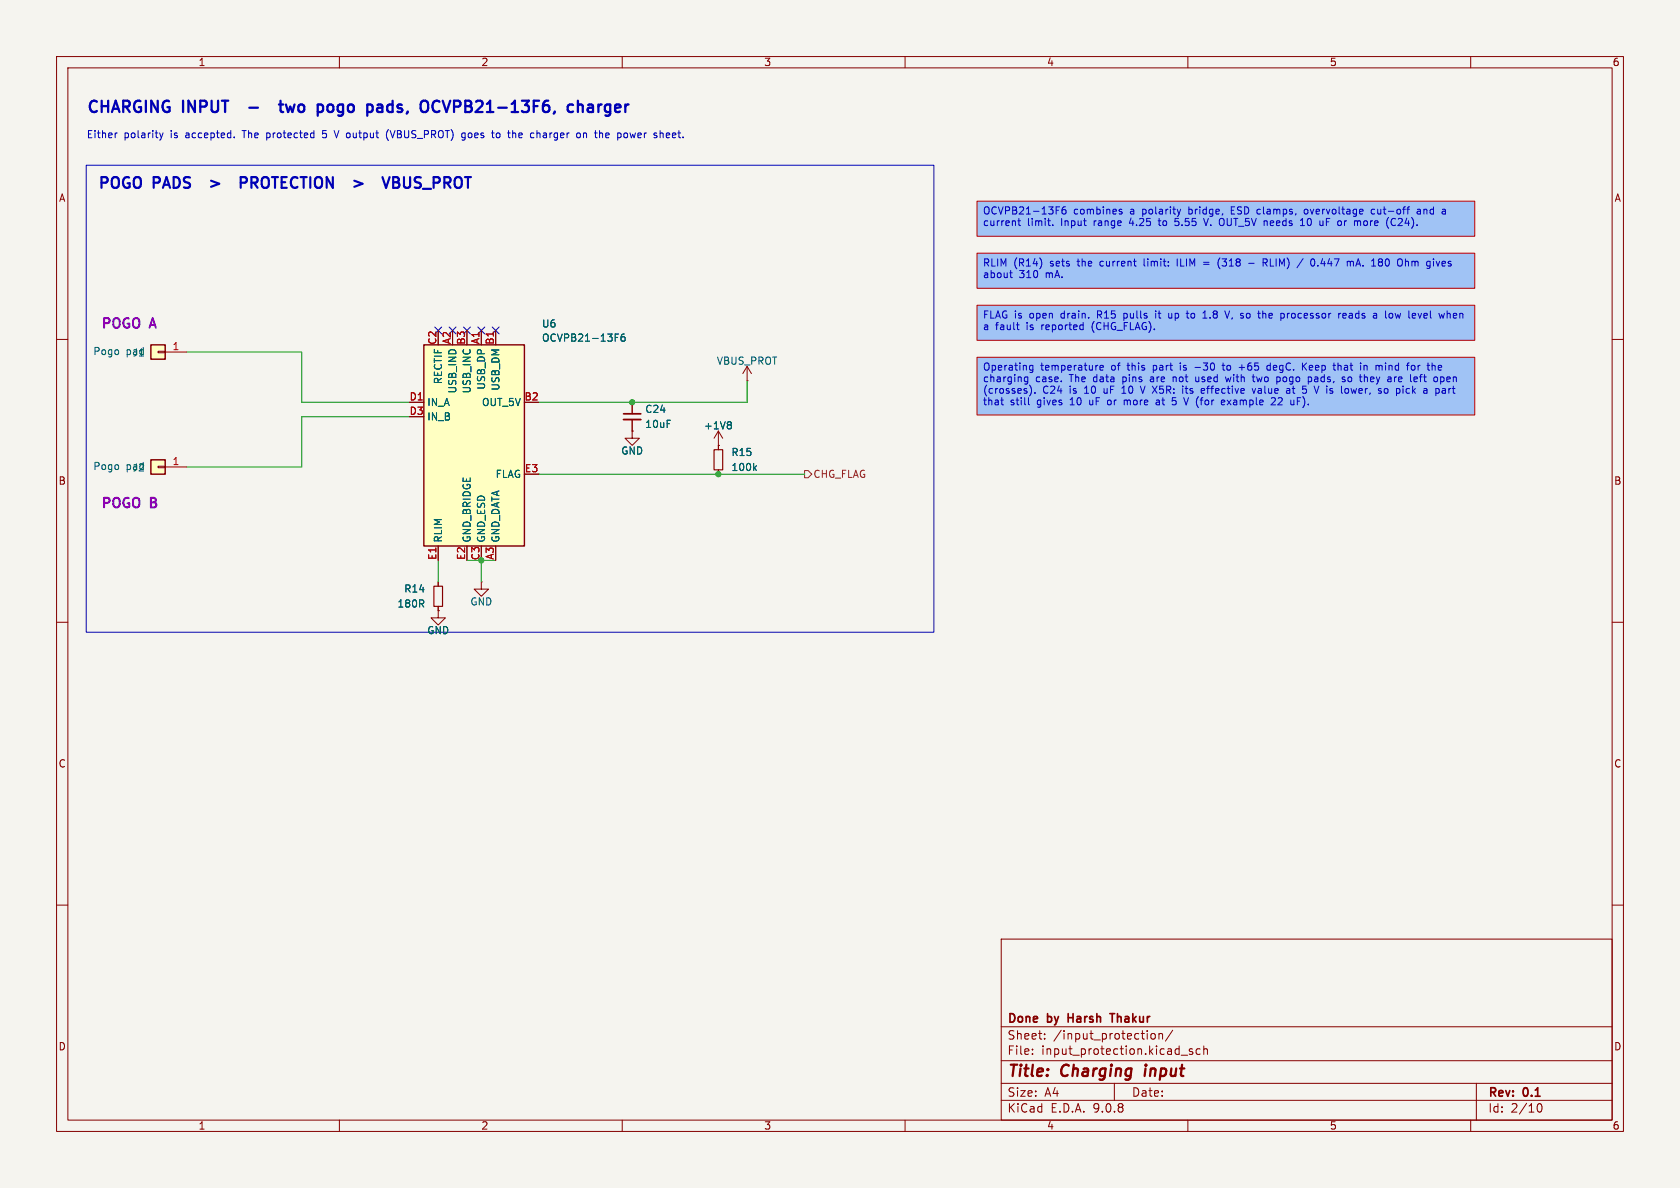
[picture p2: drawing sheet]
(kicad_sch
 (version 20250114)
 (generator "eeschema")
 (generator_version "9.0")
 (paper "A4")
 (title_block (title "Charging input") (rev "0.1") (company "Done by Harsh Thakur"))
 (lib_symbols
  (symbol "Connector_Generic:Conn_01x01"
  (pin_names
   (offset 1.016) (hide yes))
  (exclude_from_sim no)
  (in_bom yes)
  (on_board yes)
  (property "Reference" "J" (at 0 2.54 0) (effects (font (size 1.27 1.27))))
  (property "Value" "Conn_01x01" (at 0 -2.54 0) (effects (font (size 1.27 1.27))))
  (property "Footprint" "" (at 0 0 0) (effects (font (size 1.27 1.27)) (hide yes)))
  (property "Datasheet" "~" (at 0 0 0) (effects (font (size 1.27 1.27)) (hide yes)))
  (property "Description" "Generic connector, single row, 01x01, script generated (kicad-library-utils/schlib/autogen/connector/)" (at 0 0 0) (effects (font (size 1.27 1.27)) (hide yes)))
  (symbol "Conn_01x01_1_1"
   (rectangle (start -1.27 1.27) (end 1.27 -1.27) (stroke (width 0.254) (type default)) (fill (type background)))
   (rectangle (start -1.27 0.127) (end 0 -0.127) (stroke (width 0.1524) (type default)) (fill (type none)))
   (pin passive line (at -5.08 0 0) (length 3.81) (name "Pin_1" (effects (font (size 1.27 1.27)))) (number "1" (effects (font (size 1.27 1.27))))))
  (embedded_fonts no))
  (symbol "Device:C_Small"
  (pin_numbers (hide yes))
  (pin_names
   (offset 0.254) (hide yes))
  (exclude_from_sim no)
  (in_bom yes)
  (on_board yes)
  (property "Reference" "C" (at 0.254 1.778 0) (effects (font (size 1.27 1.27)) (justify left)))
  (property "Value" "C_Small" (at 0.254 -2.032 0) (effects (font (size 1.27 1.27)) (justify left)))
  (property "Footprint" "" (at 0 0 0) (effects (font (size 1.27 1.27)) (hide yes)))
  (property "Datasheet" "~" (at 0 0 0) (effects (font (size 1.27 1.27)) (hide yes)))
  (property "Description" "Unpolarized capacitor, small symbol" (at 0 0 0) (effects (font (size 1.27 1.27)) (hide yes)))
  (symbol "C_Small_0_1"
   (polyline (pts (xy -1.524 0.508) (xy 1.524 0.508)) (stroke (width 0.3048) (type default)) (fill (type none)))
   (polyline (pts (xy -1.524 -0.508) (xy 1.524 -0.508)) (stroke (width 0.3302) (type default)) (fill (type none))))
  (symbol "C_Small_1_1"
   (pin passive line (at 0 2.54 270) (length 2.032) (name "~" (effects (font (size 1.27 1.27)))) (number "1" (effects (font (size 1.27 1.27)))))
   (pin passive line (at 0 -2.54 90) (length 2.032) (name "~" (effects (font (size 1.27 1.27)))) (number "2" (effects (font (size 1.27 1.27))))))
  (embedded_fonts no))
  (symbol "Device:R_Small"
  (pin_numbers (hide yes))
  (pin_names
   (offset 0.254) (hide yes))
  (exclude_from_sim no)
  (in_bom yes)
  (on_board yes)
  (property "Reference" "R" (at 0 0 90) (effects (font (size 1.016 1.016))))
  (property "Value" "R_Small" (at 1.778 0 90) (effects (font (size 1.27 1.27))))
  (property "Footprint" "" (at 0 0 0) (effects (font (size 1.27 1.27)) (hide yes)))
  (property "Datasheet" "~" (at 0 0 0) (effects (font (size 1.27 1.27)) (hide yes)))
  (property "Description" "Resistor, small symbol" (at 0 0 0) (effects (font (size 1.27 1.27)) (hide yes)))
  (symbol "R_Small_0_1"
   (rectangle (start -0.762 1.778) (end 0.762 -1.778) (stroke (width 0.2032) (type default)) (fill (type none))))
  (symbol "R_Small_1_1"
   (pin passive line (at 0 2.54 270) (length 0.762) (name "~" (effects (font (size 1.27 1.27)))) (number "1" (effects (font (size 1.27 1.27)))))
   (pin passive line (at 0 -2.54 90) (length 0.762) (name "~" (effects (font (size 1.27 1.27)))) (number "2" (effects (font (size 1.27 1.27))))))
  (embedded_fonts no))
  (symbol "power:+1V8"
  (power)
  (pin_numbers (hide yes))
  (pin_names
   (offset 0) (hide yes))
  (exclude_from_sim no)
  (in_bom yes)
  (on_board yes)
  (property "Reference" "#PWR" (at 0 -3.81 0) (effects (font (size 1.27 1.27)) (hide yes)))
  (property "Value" "+1V8" (at 0 3.556 0) (effects (font (size 1.27 1.27))))
  (property "Footprint" "" (at 0 0 0) (effects (font (size 1.27 1.27)) (hide yes)))
  (property "Datasheet" "" (at 0 0 0) (effects (font (size 1.27 1.27)) (hide yes)))
  (property "Description" "Power symbol creates a global label with name \"+1V8\"" (at 0 0 0) (effects (font (size 1.27 1.27)) (hide yes)))
  (symbol "+1V8_0_1"
   (polyline (pts (xy -0.762 1.27) (xy 0 2.54)) (stroke (width 0) (type default)) (fill (type none)))
   (polyline (pts (xy 0 2.54) (xy 0.762 1.27)) (stroke (width 0) (type default)) (fill (type none)))
   (polyline (pts (xy 0 0) (xy 0 2.54)) (stroke (width 0) (type default)) (fill (type none))))
  (symbol "+1V8_1_1"
   (pin power_in line (at 0 0 90) (length 0) (name "~" (effects (font (size 1.27 1.27)))) (number "1" (effects (font (size 1.27 1.27))))))
  (embedded_fonts no))
  (symbol "power:+3V3"
  (power)
  (pin_numbers (hide yes))
  (pin_names
   (offset 0) (hide yes))
  (exclude_from_sim no)
  (in_bom yes)
  (on_board yes)
  (property "Reference" "#PWR" (at 0 -3.81 0) (effects (font (size 1.27 1.27)) (hide yes)))
  (property "Value" "+3V3" (at 0 3.556 0) (effects (font (size 1.27 1.27))))
  (property "Footprint" "" (at 0 0 0) (effects (font (size 1.27 1.27)) (hide yes)))
  (property "Datasheet" "" (at 0 0 0) (effects (font (size 1.27 1.27)) (hide yes)))
  (property "Description" "Power symbol creates a global label with name \"+3V3\"" (at 0 0 0) (effects (font (size 1.27 1.27)) (hide yes)))
  (symbol "+3V3_0_1"
   (polyline (pts (xy -0.762 1.27) (xy 0 2.54)) (stroke (width 0) (type default)) (fill (type none)))
   (polyline (pts (xy 0 2.54) (xy 0.762 1.27)) (stroke (width 0) (type default)) (fill (type none)))
   (polyline (pts (xy 0 0) (xy 0 2.54)) (stroke (width 0) (type default)) (fill (type none))))
  (symbol "+3V3_1_1"
   (pin power_in line (at 0 0 90) (length 0) (name "~" (effects (font (size 1.27 1.27)))) (number "1" (effects (font (size 1.27 1.27))))))
  (embedded_fonts no))
  (symbol "power:GND"
  (power)
  (pin_numbers (hide yes))
  (pin_names
   (offset 0) (hide yes))
  (exclude_from_sim no)
  (in_bom yes)
  (on_board yes)
  (property "Reference" "#PWR" (at 0 -6.35 0) (effects (font (size 1.27 1.27)) (hide yes)))
  (property "Value" "GND" (at 0 -3.81 0) (effects (font (size 1.27 1.27))))
  (property "Footprint" "" (at 0 0 0) (effects (font (size 1.27 1.27)) (hide yes)))
  (property "Datasheet" "" (at 0 0 0) (effects (font (size 1.27 1.27)) (hide yes)))
  (property "Description" "Power symbol creates a global label with name \"GND\" , ground" (at 0 0 0) (effects (font (size 1.27 1.27)) (hide yes)))
  (symbol "GND_0_1"
   (polyline (pts (xy 0 0) (xy 0 -1.27) (xy 1.27 -1.27) (xy 0 -2.54) (xy -1.27 -1.27) (xy 0 -1.27)) (stroke (width 0) (type default)) (fill (type none))))
  (symbol "GND_1_1"
   (pin power_in line (at 0 0 270) (length 0) (name "~" (effects (font (size 1.27 1.27)))) (number "1" (effects (font (size 1.27 1.27))))))
  (embedded_fonts no))
  (symbol "smartwatch:OCVPB21-13F6"
  (exclude_from_sim no)
  (in_bom yes)
  (on_board yes)
  (property "Reference" "U" (at 0 0 0) (effects (font (size 1.27 1.27))))
  (property "Value" "OCVPB21-13F6" (at 0 -2.54 0) (effects (font (size 1.27 1.27))))
  (property "Footprint" "smartwatch:OCVPB21-13F6_WLCSP-13_P0.4mm" (at 0 0 0) (effects (font (size 1.27 1.27)) (hide yes)))
  (property "Datasheet" "hardware/datasheets/OCVPB21-13F6.pdf" (at 0 0 0) (effects (font (size 1.27 1.27)) (hide yes)))
  (property "Description" "ST OCVPB21-13F6 ESD, overvoltage and overcurrent protection with bridge, WLCSP-13." (at 0 0 0) (effects (font (size 1.27 1.27)) (hide yes)))
  (symbol "OCVPB21-13F6_1_1"
   (rectangle (start -8.89 17.78) (end 8.89 -17.78) (stroke (width 0.254) (type default)) (fill (type background)))
   (pin passive line (at -11.43 7.62 0) (length 2.54) (name "IN_A" (effects (font (size 1.27 1.27)))) (number "D1" (effects (font (size 1.27 1.27)))))
   (pin passive line (at -11.43 5.08 0) (length 2.54) (name "IN_B" (effects (font (size 1.27 1.27)))) (number "D3" (effects (font (size 1.27 1.27)))))
   (pin power_out line (at 11.43 7.62 180) (length 2.54) (name "OUT_5V" (effects (font (size 1.27 1.27)))) (number "B2" (effects (font (size 1.27 1.27)))))
   (pin open_collector line (at 11.43 -5.08 180) (length 2.54) (name "FLAG" (effects (font (size 1.27 1.27)))) (number "E3" (effects (font (size 1.27 1.27)))))
   (pin passive line (at -6.35 20.32 270) (length 2.54) (name "RECTIF" (effects (font (size 1.27 1.27)))) (number "C2" (effects (font (size 1.27 1.27)))))
   (pin passive line (at -3.81 20.32 270) (length 2.54) (name "USB_IND" (effects (font (size 1.27 1.27)))) (number "A2" (effects (font (size 1.27 1.27)))))
   (pin passive line (at -1.27 20.32 270) (length 2.54) (name "USB_INC" (effects (font (size 1.27 1.27)))) (number "B3" (effects (font (size 1.27 1.27)))))
   (pin passive line (at 1.27 20.32 270) (length 2.54) (name "USB_DP" (effects (font (size 1.27 1.27)))) (number "A1" (effects (font (size 1.27 1.27)))))
   (pin passive line (at 3.81 20.32 270) (length 2.54) (name "USB_DM" (effects (font (size 1.27 1.27)))) (number "B1" (effects (font (size 1.27 1.27)))))
   (pin passive line (at -6.35 -20.32 90) (length 2.54) (name "RLIM" (effects (font (size 1.27 1.27)))) (number "E1" (effects (font (size 1.27 1.27)))))
   (pin power_in line (at -1.27 -20.32 90) (length 2.54) (name "GND_BRIDGE" (effects (font (size 1.27 1.27)))) (number "E2" (effects (font (size 1.27 1.27)))))
   (pin power_in line (at 1.27 -20.32 90) (length 2.54) (name "GND_ESD" (effects (font (size 1.27 1.27)))) (number "C3" (effects (font (size 1.27 1.27)))))
   (pin power_in line (at 3.81 -20.32 90) (length 2.54) (name "GND_DATA" (effects (font (size 1.27 1.27)))) (number "A3" (effects (font (size 1.27 1.27))))))
  (embedded_fonts no)))
 (text "CHARGING INPUT  -  two pogo pads, OCVPB21-13F6, charger" (exclude_from_sim no) (at 15.24 20.32 0) (effects (font (size 2.0 2.0) bold (color 0 0 180 1)) (justify left bottom)))
 (text "Either polarity is accepted. The protected 5 V output (VBUS_PROT) goes to the charger on the power sheet." (exclude_from_sim no) (at 15.24 24.765 0) (effects (font (size 1.27 1.27) (color 0 0 180 1)) (justify left bottom)))
 (rectangle (start 15.24 29.21) (end 165.1 111.76) (stroke (width 0.1524) (type solid) (color 0 0 180 1)) (fill (type none)))
 (text "POGO PADS  >  PROTECTION  >  VBUS_PROT" (exclude_from_sim no) (at 17.24 33.71 0) (effects (font (size 1.9 1.9) bold (color 0 0 180 1)) (justify left bottom)))
 (symbol (lib_id "smartwatch:OCVPB21-13F6") (at 83.82 78.74 0) (unit 1) (exclude_from_sim no) (in_bom yes) (on_board yes) (dnp no)
  (property "Reference" "U6" (at 95.71 57.96 0) (effects (font (size 1.27 1.27)) (justify left bottom)))
  (property "Value" "OCVPB21-13F6" (at 95.71 60.46 0) (effects (font (size 1.27 1.27)) (justify left bottom)))
  (property "Footprint" "smartwatch:OCVPB21-13F6_WLCSP-13_P0.4mm" (at 83.82 78.74 0) (effects (font (size 1.27 1.27)) (hide yes)))
  (property "Datasheet" "hardware/datasheets/OCVPB21-13F6.pdf" (at 83.82 78.74 0) (effects (font (size 1.27 1.27)) (hide yes)))
  (pin "A1")
  (pin "A2")
  (pin "A3")
  (pin "B1")
  (pin "B2")
  (pin "B3")
  (pin "C2")
  (pin "C3")
  (pin "D1")
  (pin "D3")
  (pin "E1")
  (pin "E2")
  (pin "E3"))
 (symbol (lib_id "Connector_Generic:Conn_01x01") (at 27.94 62.23 180) (unit 1) (exclude_from_sim no) (in_bom yes) (on_board yes) (dnp no)
  (property "Reference" "J1" (at 25.74 61.63 0) (effects (font (size 1.27 1.27)) (justify left bottom)))
  (property "Value" "Pogo pad" (at 25.74 62.83 0) (effects (font (size 1.27 1.27)) (justify left top)))
  (property "Footprint" "smartwatch:Pogo_Pad_D2.6mm" (at 27.94 62.23 0) (effects (font (size 1.27 1.27)) (hide yes)))
  (property "Datasheet" "~" (at 27.94 62.23 0) (effects (font (size 1.27 1.27)) (hide yes)))
  (property "Source" "research/power-battery/POGO_CHARGING.md" (at 27.94 62.23 0) (effects (font (size 1.27 1.27)) (hide yes)))
  (pin "1"))
 (symbol (lib_id "Connector_Generic:Conn_01x01") (at 27.94 82.55 180) (unit 1) (exclude_from_sim no) (in_bom yes) (on_board yes) (dnp no)
  (property "Reference" "J2" (at 25.74 81.95 0) (effects (font (size 1.27 1.27)) (justify left bottom)))
  (property "Value" "Pogo pad" (at 25.74 83.15 0) (effects (font (size 1.27 1.27)) (justify left top)))
  (property "Footprint" "smartwatch:Pogo_Pad_D2.6mm" (at 27.94 82.55 0) (effects (font (size 1.27 1.27)) (hide yes)))
  (property "Datasheet" "~" (at 27.94 82.55 0) (effects (font (size 1.27 1.27)) (hide yes)))
  (property "Source" "research/power-battery/POGO_CHARGING.md" (at 27.94 82.55 0) (effects (font (size 1.27 1.27)) (hide yes)))
  (pin "1"))
 (text "POGO A" (exclude_from_sim no) (at 17.78 58.42 0) (effects (font (size 1.7 1.7) bold (color 140 0 190 1)) (justify left bottom)))
 (text "POGO B" (exclude_from_sim no) (at 17.78 90.17 0) (effects (font (size 1.7 1.7) bold (color 140 0 190 1)) (justify left bottom)))
 (symbol (lib_id "Device:C_Small") (at 111.76 73.66 0) (unit 1) (exclude_from_sim no) (in_bom yes) (on_board yes) (dnp no)
  (property "Reference" "C24" (at 113.96 73.06 0) (effects (font (size 1.27 1.27)) (justify left bottom)))
  (property "Value" "10uF" (at 113.96 74.26 0) (effects (font (size 1.27 1.27)) (justify left top)))
  (property "Footprint" "Capacitor_SMD:C_0603_1608Metric" (at 111.76 73.66 0) (effects (font (size 1.27 1.27)) (hide yes)))
  (property "Datasheet" "~" (at 111.76 73.66 0) (effects (font (size 1.27 1.27)) (hide yes)))
  (property "Spec" "10V low ESR, >= 10 uF" (at 111.76 73.66 0) (effects (font (size 1.27 1.27)) (hide yes)))
  (property "Source" "OCVPB21-13F6 DS13107 Rev 3 Table 2" (at 111.76 73.66 0) (effects (font (size 1.27 1.27)) (hide yes)))
  (pin "1")
  (pin "2"))
 (symbol (lib_id "power:+3V3") (at 132.08 67.31 0) (unit 1) (exclude_from_sim no) (in_bom no) (on_board no) (dnp no)
  (property "Reference" "#PWR1" (at 132.08 67.31 0) (effects (font (size 1.27 1.27)) (hide yes)))
  (property "Value" "VBUS_PROT" (at 132.08 63.81 0) (effects (font (size 1.27 1.27))))
  (property "Footprint" "" (at 132.08 67.31 0) (effects (font (size 1.27 1.27)) (hide yes)))
  (property "Datasheet" "" (at 132.08 67.31 0) (effects (font (size 1.27 1.27)) (hide yes)))
  (pin "1"))
 (symbol (lib_id "power:GND") (at 111.76 76.2 0) (unit 1) (exclude_from_sim no) (in_bom no) (on_board no) (dnp no)
  (property "Reference" "#PWR2" (at 111.76 76.2 0) (effects (font (size 1.27 1.27)) (hide yes)))
  (property "Value" "GND" (at 111.76 79.7 0) (effects (font (size 1.27 1.27))))
  (property "Footprint" "" (at 111.76 76.2 0) (effects (font (size 1.27 1.27)) (hide yes)))
  (property "Datasheet" "" (at 111.76 76.2 0) (effects (font (size 1.27 1.27)) (hide yes)))
  (pin "1"))
 (symbol (lib_id "Device:R_Small") (at 127.0 81.28 0) (unit 1) (exclude_from_sim no) (in_bom yes) (on_board yes) (dnp no)
  (property "Reference" "R15" (at 129.2 80.68 0) (effects (font (size 1.27 1.27)) (justify left bottom)))
  (property "Value" "100k" (at 129.2 81.88 0) (effects (font (size 1.27 1.27)) (justify left top)))
  (property "Footprint" "Resistor_SMD:R_0201_0603Metric" (at 127.0 81.28 0) (effects (font (size 1.27 1.27)) (hide yes)))
  (property "Datasheet" "~" (at 127.0 81.28 0) (effects (font (size 1.27 1.27)) (hide yes)))
  (property "Spec" "FLAG pull-up" (at 127.0 81.28 0) (effects (font (size 1.27 1.27)) (hide yes)))
  (property "Source" "OCVPB21-13F6 DS13107 Rev 3 Table 2" (at 127.0 81.28 0) (effects (font (size 1.27 1.27)) (hide yes)))
  (pin "1")
  (pin "2"))
 (symbol (lib_id "power:+1V8") (at 127.0 78.74 0) (unit 1) (exclude_from_sim no) (in_bom no) (on_board no) (dnp no)
  (property "Reference" "#PWR3" (at 127.0 78.74 0) (effects (font (size 1.27 1.27)) (hide yes)))
  (property "Value" "+1V8" (at 127.0 75.24 0) (effects (font (size 1.27 1.27))))
  (property "Footprint" "" (at 127.0 78.74 0) (effects (font (size 1.27 1.27)) (hide yes)))
  (property "Datasheet" "" (at 127.0 78.74 0) (effects (font (size 1.27 1.27)) (hide yes)))
  (pin "1"))
 (hierarchical_label "CHG_FLAG" (shape output) (at 142.24 83.82 0) (effects (font (size 1.27 1.27)) (justify left)))
 (symbol (lib_id "Device:R_Small") (at 77.47 105.41 0) (unit 1) (exclude_from_sim no) (in_bom yes) (on_board yes) (dnp no)
  (property "Reference" "R14" (at 75.27 104.81 0) (effects (font (size 1.27 1.27)) (justify right bottom)))
  (property "Value" "180R" (at 75.27 106.01 0) (effects (font (size 1.27 1.27)) (justify right top)))
  (property "Footprint" "Resistor_SMD:R_0402_1005Metric" (at 77.47 105.41 0) (effects (font (size 1.27 1.27)) (hide yes)))
  (property "Datasheet" "~" (at 77.47 105.41 0) (effects (font (size 1.27 1.27)) (hide yes)))
  (property "Spec" "1% or better, 51-270 Ohm allowed" (at 77.47 105.41 0) (effects (font (size 1.27 1.27)) (hide yes)))
  (property "Source" "OCVPB21-13F6 DS13107 Rev 3 section 1.2" (at 77.47 105.41 0) (effects (font (size 1.27 1.27)) (hide yes)))
  (pin "1")
  (pin "2"))
 (symbol (lib_id "power:GND") (at 77.47 107.95 0) (unit 1) (exclude_from_sim no) (in_bom no) (on_board no) (dnp no)
  (property "Reference" "#PWR4" (at 77.47 107.95 0) (effects (font (size 1.27 1.27)) (hide yes)))
  (property "Value" "GND" (at 77.47 111.45 0) (effects (font (size 1.27 1.27))))
  (property "Footprint" "" (at 77.47 107.95 0) (effects (font (size 1.27 1.27)) (hide yes)))
  (property "Datasheet" "" (at 77.47 107.95 0) (effects (font (size 1.27 1.27)) (hide yes)))
  (pin "1"))
 (symbol (lib_id "power:GND") (at 85.09 102.87 0) (unit 1) (exclude_from_sim no) (in_bom no) (on_board no) (dnp no)
  (property "Reference" "#PWR5" (at 85.09 102.87 0) (effects (font (size 1.27 1.27)) (hide yes)))
  (property "Value" "GND" (at 85.09 106.37 0) (effects (font (size 1.27 1.27))))
  (property "Footprint" "" (at 85.09 102.87 0) (effects (font (size 1.27 1.27)) (hide yes)))
  (property "Datasheet" "" (at 85.09 102.87 0) (effects (font (size 1.27 1.27)) (hide yes)))
  (pin "1"))
 (no_connect (at 77.47 58.42))
 (no_connect (at 80.01 58.42))
 (no_connect (at 82.55 58.42))
 (no_connect (at 85.09 58.42))
 (no_connect (at 87.63 58.42))
 (text_box "OCVPB21-13F6 combines a polarity bridge, ESD clamps, overvoltage cut-off and a current limit. Input range 4.25 to 5.55 V. OUT_5V needs 10 uF or more (C24)." (exclude_from_sim no) (at 172.72 35.56 0) (size 88 6.2) (margins 0.9525 0.9525 0.9525 0.9525) (stroke (width 0.1524) (type solid) (color 200 0 0 1)) (fill (type color) (color 160 195 245 1)) (effects (font (size 1.27 1.27)) (justify left top)))
 (text_box "RLIM (R14) sets the current limit: ILIM = (318 - RLIM) / 0.447 mA. 180 Ohm gives about 310 mA." (exclude_from_sim no) (at 172.72 44.76 0) (size 88 6.2) (margins 0.9525 0.9525 0.9525 0.9525) (stroke (width 0.1524) (type solid) (color 200 0 0 1)) (fill (type color) (color 160 195 245 1)) (effects (font (size 1.27 1.27)) (justify left top)))
 (text_box "FLAG is open drain. R15 pulls it up to 1.8 V, so the processor reads a low level when a fault is reported (CHG_FLAG)." (exclude_from_sim no) (at 172.72 53.96 0) (size 88 6.2) (margins 0.9525 0.9525 0.9525 0.9525) (stroke (width 0.1524) (type solid) (color 200 0 0 1)) (fill (type color) (color 160 195 245 1)) (effects (font (size 1.27 1.27)) (justify left top)))
 (text_box "Operating temperature of this part is -30 to +65 degC. Keep that in mind for the charging case. The data pins are not used with two pogo pads, so they are left open (crosses). C24 is 10 uF 10 V X5R: its effective value at 5 V is lower, so pick a part that still gives 10 uF or more at 5 V (for example 22 uF)." (exclude_from_sim no) (at 172.72 63.16 0) (size 88 10.2) (margins 0.9525 0.9525 0.9525 0.9525) (stroke (width 0.1524) (type solid) (color 200 0 0 1)) (fill (type color) (color 160 195 245 1)) (effects (font (size 1.27 1.27)) (justify left top)))
 (wire (pts (xy 33.02 62.23) (xy 53.34 62.23)) (stroke (width 0) (type default)))
 (wire (pts (xy 53.34 62.23) (xy 53.34 71.12)) (stroke (width 0) (type default)))
 (wire (pts (xy 53.34 71.12) (xy 72.39 71.12)) (stroke (width 0) (type default)))
 (wire (pts (xy 33.02 82.55) (xy 53.34 82.55)) (stroke (width 0) (type default)))
 (wire (pts (xy 53.34 82.55) (xy 53.34 73.66)) (stroke (width 0) (type default)))
 (wire (pts (xy 53.34 73.66) (xy 72.39 73.66)) (stroke (width 0) (type default)))
 (wire (pts (xy 95.25 71.12) (xy 111.76 71.12)) (stroke (width 0) (type default)))
 (wire (pts (xy 111.76 71.12) (xy 132.08 71.12)) (stroke (width 0) (type default)))
 (wire (pts (xy 132.08 71.12) (xy 132.08 67.31)) (stroke (width 0) (type default)))
 (wire (pts (xy 95.25 83.82) (xy 127.0 83.82)) (stroke (width 0) (type default)))
 (wire (pts (xy 127.0 83.82) (xy 142.24 83.82)) (stroke (width 0) (type default)))
 (wire (pts (xy 77.47 99.06) (xy 77.47 102.87)) (stroke (width 0) (type default)))
 (wire (pts (xy 82.55 99.06) (xy 85.09 99.06)) (stroke (width 0) (type default)))
 (wire (pts (xy 85.09 99.06) (xy 87.63 99.06)) (stroke (width 0) (type default)))
 (wire (pts (xy 85.09 99.06) (xy 85.09 102.87)) (stroke (width 0) (type default)))
 (junction (at 85.09 99.06) (diameter 0) (color 0 0 0 0))
 (junction (at 111.76 71.12) (diameter 0) (color 0 0 0 0))
 (junction (at 127.0 83.82) (diameter 0) (color 0 0 0 0))
 (sheet_instances (path "" (page "1")))
 (embedded_fonts no))
